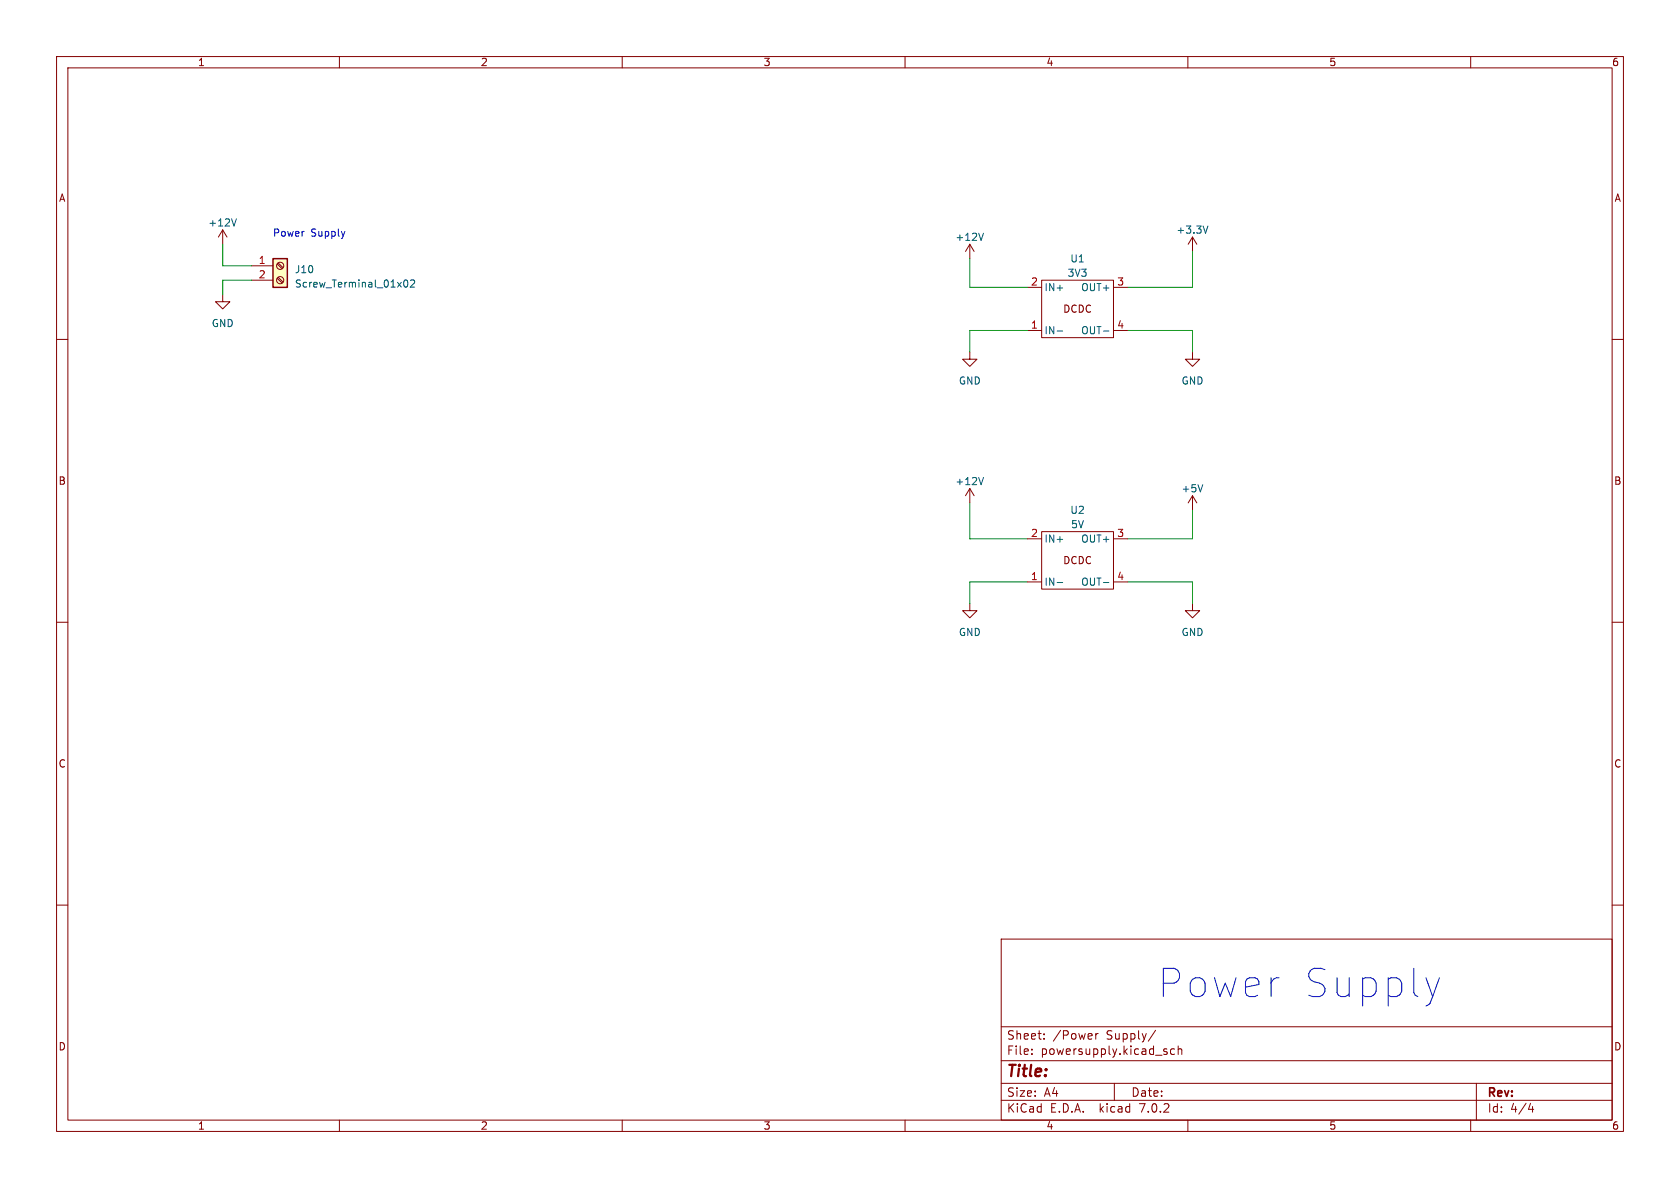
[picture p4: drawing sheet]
<svg xmlns="http://www.w3.org/2000/svg" width="297mm" height="210mm" viewBox="0 0 297 210" stroke-linecap="round" stroke-linejoin="round" font-family="sans-serif">
<g fill="none" stroke="#840000" stroke-width=".18">
<path d="M10 10h277v190h-277zM12 12h273v186h-273zM60 10v2M110 10v2M160 10v2M210 10v2M260 10v2M10 60h2M39.4 52.1v1.2h1.2l-1.2 1.3-1.3-1.3h1.3M39.4 40.6l-.8 1.3M39.4 40.6v2.6M39.4 40.6l.7 1.3"/>
<path d="M44.4 47h3.9M44.4 49.5h3.9M49 49.2l.9 .8M49 46.7l.9 .8M49.2 49l.8 .9M49.2 46.5l.8 .8M171.4 43.2v2.5M171.4 43.2l-.7 1.3M171.4 43.2l.8 1.3M181.6 58.4h2.5M181.6 50.8h2.5M184.1 49.5h12.7v10.2h-12.7z"/>
<path d="M196.8 58.4h2.6M196.8 50.8h2.6M210.8 41.9l-.7 1.3M210.8 41.9v2.6M210.8 41.9l.8 1.3M285 60h2M171.4 62.2v1.3h1.3l-1.3 1.3-1.2-1.3h1.2M210.8 62.2v1.3h1.3l-1.3 1.3-1.3-1.3h1.3M171.4 86.4l-.7 1.2M171.4 86.4v2.5M171.4 86.4l.8 1.2M181.6 95.3h2.5"/>
<path d="M184.1 94h12.7v10.1h-12.7zM196.8 95.3h2.6M210.8 87.6v2.6M210.8 87.6l-.7 1.3M210.8 87.6l.8 1.3M10 110h2M171.4 106.7v1.3h1.3l-1.3 1.2-1.2-1.2h1.2M181.6 102.9h2.5M196.8 102.9h2.6M210.8 106.7v1.3h1.3l-1.3 1.2-1.3-1.2h1.3M285 110h2M10 160h2"/>
<path d="M285 160h2M177 166h108v32h-108zM60 198v2M110 198v2M160 198v2M177 194.5h108M177 191.5h108M177 187.5h108M177 181.5h108M182.4 186.3v.1M182.4 185.5v.1M184.6 183.6v.1"/>
<path d="M184.6 182.8v.1M193.7 182.7v1M194.1 182.7l-.2 .1-.2 .2M197 191.5v3M204.3 182.1l-1.3 2M206.1 185.9l.3 .2-.3 .3M206.1 185.4l.2 .1M207.6 185.5l-.4-.1-.3 .3v.4l.2 .2h.5M208.3 185.5l.2-.1 .4 .1v.9M208.3 184.9v1.5M210 198v2M260 198v2"/>
<path d="M261 191.5v6.5M270.2 196.1h.9M270.9 195.6v1"/>
<circle cx="49.5" cy="49.5" r=".63"/>
<circle cx="49.5" cy="47" r=".63"/>
</g>
<path d="M41.8 38.7l-.4 1.3M213.5 40l-.4 1.2M71.5 49.6l.2-.1a.68 .68 0 0 1 .4 .6 .68 .68 0 0 1-.4 .7l-.2-.2-.1-.3zM72.6 49.6l.5-.1 .2 .3-.8 1h.8M173.9 41.2l-.5 1.3M186.9 58.5h1M195.1 58.5h.9M173.9 84.4l-.5 1.3M212.6 85.7l-.4 1.2M186.9 103h1M195.1 103h.9" fill="none" stroke="#006464" stroke-width=".18"/>
<path d="M48.3 45.7h2.5v5.1h-2.5z" fill="#ffffc2" stroke="#ffffc2" stroke-width=".18"/>
<path d="M48.3 45.7h2.5v5.1h-2.5z" fill="none" stroke="#840000" stroke-width=".25"/>
<path d="M254.5 172.8l-1.2 3.4" fill="none" stroke="#0000c2" stroke-width=".18"/>
<path d="M39.4 43.2v3.8h5M44.4 49.5h-5v2.6M171.4 45.7v5.1h10.2M181.6 58.4h-10.2v3.8M199.4 58.4h11.4v3.8M210.8 44.5v6.3h-11.4M171.4 88.9v6.4h10.2M210.8 90.2v5.1h-11.4M181.6 102.9h-10.2v3.8M199.4 102.9h11.4v3.8" fill="none" stroke="#009600" stroke-width=".18"/>
<g font-size="7" fill="#0000c2">
<text x="204.5" y="176.8">Power</text>
<text x="229.8" y="176.8">Supply</text>
</g>
<text font-size="2.8" fill="#840000" x="178" y="190.8">Title:</text>
<g font-size="2.1" fill="#840000">
<text x="178" y="183.9">Sheet:</text>
<text x="186.2" y="183.9">/Power</text>
<text x="195.6" y="183.9">Supply/</text>
<text x="178" y="186.6">File:</text>
<text x="184" y="186.6">powersupply.kicad_sch</text>
<text x="178" y="196.8">KiCad</text>
<text x="178" y="194">Size:</text>
<text x="184.6" y="194">A4</text>
<text x="185.7" y="196.8">E.D.A.</text>
<text x="194.4" y="196.8">kicad</text>
<text x="200" y="194">Date:</text>
<text x="201.5" y="196.8">7.0.2</text>
<text x="263" y="194.2">Rev:</text>
<text x="263" y="196.8">Id:</text>
<text x="267" y="196.8">4/4</text>
</g>
<g font-size="1.8" fill="#840000">
<text x="35" y="11.8">1</text>
<text x="85" y="11.8">2</text>
<text x="135" y="11.8">3</text>
<text x="185" y="11.8">4</text>
<text x="235" y="11.8">5</text>
<text x="285" y="11.8">6</text>
<text x="10.4" y="35.8">A</text>
<text x="285.4" y="35.8">A</text>
<text x="187.9" y="55.4">DCDC</text>
<text x="10.3" y="85.8">B</text>
<text x="285.3" y="85.8">B</text>
<text x="187.9" y="99.9">DCDC</text>
<text x="10.3" y="135.8">C</text>
<text x="285.3" y="135.8">C</text>
<text x="10.3" y="185.8">D</text>
<text x="285.3" y="185.8">D</text>
<text x="35" y="199.8">1</text>
<text x="85" y="199.8">2</text>
<text x="135" y="199.8">3</text>
<text x="185" y="199.8">4</text>
<text x="235" y="199.8">5</text>
<text x="285" y="199.8">6</text>
</g>
<g font-size="1.8" fill="#006464">
<text x="36.8" y="40.2">+12V</text>
<text x="207.9" y="41.5">+3.3V</text>
<text x="168.8" y="42.7">+12V</text>
<text x="189.2" y="46.5">U1</text>
<text x="52.1" y="48.5">J10</text>
<text x="52.1" y="51">Screw_Terminal_01x02</text>
<text x="184.7" y="51.6">IN+</text>
<text x="188.7" y="49.1">3V3</text>
<text x="191" y="51.6">OUT+</text>
<text x="37.4" y="58">GND</text>
<text x="184.7" y="59.2">IN-</text>
<text x="191" y="59.2">OUT-</text>
<text x="169.5" y="68.1">GND</text>
<text x="208.8" y="68.1">GND</text>
<text x="168.8" y="85.9">+12V</text>
<text x="208.8" y="87.2">+5V</text>
<text x="189.2" y="91">U2</text>
<text x="189.3" y="93.5">5V</text>
<text x="184.7" y="96.1">IN+</text>
<text x="191" y="96.1">OUT+</text>
<text x="184.7" y="103.7">IN-</text>
<text x="191" y="103.7">OUT-</text>
<text x="169.5" y="112.6">GND</text>
<text x="208.8" y="112.6">GND</text>
</g>
<g font-size="1.8" fill="#0000c2">
<text x="48.3" y="41.9">Power</text>
<text x="55" y="41.9">Supply</text>
</g>
<g font-size="1.8" fill="#a90000">
<text x="45.7" y="46.7">1</text>
<text x="45.7" y="49.3">2</text>
<text x="182.2" y="50.5">2</text>
<text x="197.5" y="50.5">3</text>
<text x="182.2" y="58.2">1</text>
<text x="197.5" y="58.2">4</text>
<text x="182.2" y="95">2</text>
<text x="197.5" y="95">3</text>
<text x="182.2" y="102.6">1</text>
<text x="197.5" y="102.6">4</text>
</g>
</svg>
